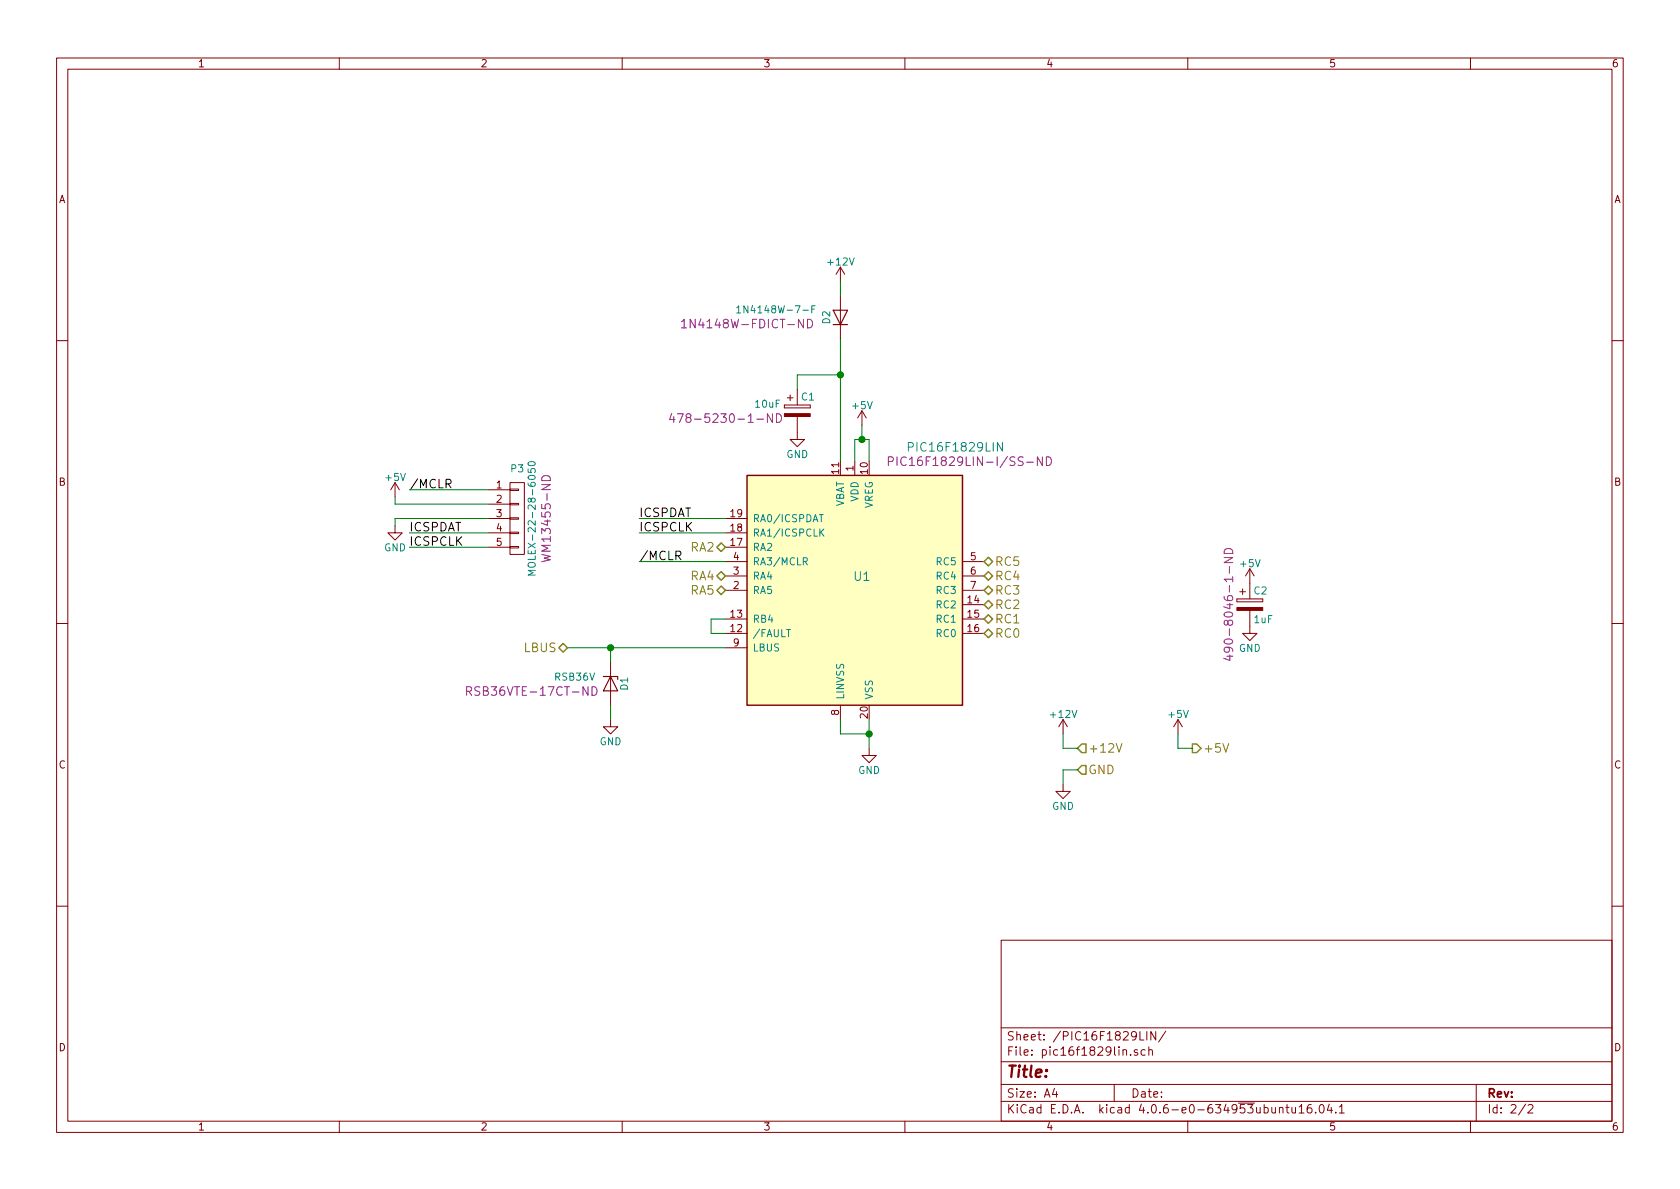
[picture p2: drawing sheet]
EESchema Schematic File Version 2
LIBS:power
LIBS:device
LIBS:transistors
LIBS:conn
LIBS:linear
LIBS:regul
LIBS:74xx
LIBS:cmos4000
LIBS:adc-dac
LIBS:memory
LIBS:xilinx
LIBS:microcontrollers
LIBS:dsp
LIBS:microchip
LIBS:analog_switches
LIBS:motorola
LIBS:texas
LIBS:intel
LIBS:audio
LIBS:interface
LIBS:digital-audio
LIBS:philips
LIBS:display
LIBS:cypress
LIBS:siliconi
LIBS:opto
LIBS:atmel
LIBS:contrib
LIBS:valves
LIBS:pic16f1829lin
LIBS:edge-connector-motherboard-cache
EELAYER 25 0
EELAYER END
$Descr A4 11693 8268
encoding utf-8
Sheet 2 2
Title ""
Date ""
Rev ""
Comp ""
Comment1 ""
Comment2 ""
Comment3 ""
Comment4 ""
$EndDescr
$Comp
L CP C2
U 1 1
P 8700 4200
F 0 "C2" H 8725 4300 50  0000 L CNN
F 1 "1uF" H 8725 4100 50  0000 L CNN
F 2 "Capacitors_SMD:C_0805_HandSoldering" H 8738 4050 50  0001 C CNN
F 3 "http://www.digikey.com/product-detail/en/murata-electronics-north-america/GCM21BL81C105KA58L/490-8046-1-ND/4380331" H 8700 4200 50  0001 C CNN
F 4 "490-8046-1-ND" V 8550 4200 60  0000 C CNN "DIGIKEY"
	1    8700 4200
	1    0    0    -1  
$EndComp
$Comp
L CP C1
U 1 1
P 5550 2850
F 0 "C1" H 5575 2950 50  0000 L CNN
F 1 "10uF" H 5250 2900 50  0000 L CNN
F 2 "Capacitors_SMD:C_1210_HandSoldering" H 5588 2700 50  0001 C CNN
F 3 "http://datasheets.avx.com/TPS.pdf" H 5550 2850 50  0001 C CNN
F 4 "478-5230-1-ND" H 5050 2800 60  0000 C CNN "DIGIKEY"
	1    5550 2850
	1    0    0    -1  
$EndComp
$Comp
L D_Zener D1
U 1 1
P 4250 4750
F 0 "D1" H 4250 4850 50  0000 C CNN
F 1 "RSB36V" V 4200 4500 50  0000 C CNN
F 2 "fluffy-potato:SOD-323_HandSoldering" H 4250 4750 50  0001 C CNN
F 3 "http://rohmfs.rohm.com/en/products/databook/datasheet/discrete/diode/zener/rsb36v.pdf" H 4250 4750 50  0001 C CNN
F 4 "RSB36VTE-17CT-ND" V 4300 4200 60  0000 C CNN "DIGIKEY"
	1    4250 4750
	0    1    1    0   
$EndComp
$Comp
L D D2
U 1 1
P 5850 2200
F 0 "D2" H 5850 2300 50  0000 C CNN
F 1 "1N4148W-7-F" V 5900 2650 50  0000 C CNN
F 2 "Diodes_SMD:D_SOD-123" H 5850 2200 50  0001 C CNN
F 3 "http://www.diodes.com/_files/datasheets/ds30086.pdf" H 5850 2200 50  0001 C CNN
F 4 "1N4148W-FDICT-ND" V 5800 2850 60  0000 C CNN "DIGIKEY"
	1    5850 2200
	0    -1   -1   0   
$EndComp
$Comp
L +12V #PWR012
U 1 1
P 5850 1950
F 0 "#PWR012" H 5850 1800 50  0001 C CNN
F 1 "+12V" H 5850 2090 50  0000 C CNN
F 2 "" H 5850 1950 50  0000 C CNN
F 3 "" H 5850 1950 50  0000 C CNN
	1    5850 1950
	1    0    0    -1  
$EndComp
Text Label 4450 3900 0    60   ~ 0
/MCLR
Text Label 4450 3600 0    60   ~ 0
ICSPDAT
Text Label 4450 3700 0    60   ~ 0
ICSPCLK
$Comp
L GND #PWR013
U 1 1
P 6050 5200
F 0 "#PWR013" H 6050 4950 50  0001 C CNN
F 1 "GND" H 6050 5050 50  0000 C CNN
F 2 "" H 6050 5200 50  0000 C CNN
F 3 "" H 6050 5200 50  0000 C CNN
	1    6050 5200
	1    0    0    -1  
$EndComp
$Comp
L +5V #PWR014
U 1 1
P 6000 2950
F 0 "#PWR014" H 6000 2800 50  0001 C CNN
F 1 "+5V" H 6000 3090 50  0000 C CNN
F 2 "" H 6000 2950 50  0000 C CNN
F 3 "" H 6000 2950 50  0000 C CNN
	1    6000 2950
	1    0    0    -1  
$EndComp
$Comp
L GND #PWR015
U 1 1
P 5550 3000
F 0 "#PWR015" H 5550 2750 50  0001 C CNN
F 1 "GND" H 5550 2850 50  0000 C CNN
F 2 "" H 5550 3000 50  0000 C CNN
F 3 "" H 5550 3000 50  0000 C CNN
	1    5550 3000
	1    0    0    -1  
$EndComp
$Comp
L +5V #PWR016
U 1 1
P 8700 4050
F 0 "#PWR016" H 8700 3900 50  0001 C CNN
F 1 "+5V" H 8700 4190 50  0000 C CNN
F 2 "" H 8700 4050 50  0000 C CNN
F 3 "" H 8700 4050 50  0000 C CNN
	1    8700 4050
	1    0    0    -1  
$EndComp
$Comp
L GND #PWR017
U 1 1
P 8700 4350
F 0 "#PWR017" H 8700 4100 50  0001 C CNN
F 1 "GND" H 8700 4200 50  0000 C CNN
F 2 "" H 8700 4350 50  0000 C CNN
F 3 "" H 8700 4350 50  0000 C CNN
	1    8700 4350
	1    0    0    -1  
$EndComp
$Comp
L CONN_01X05 P3
U 1 1
P 3600 3600
F 0 "P3" H 3600 3950 50  0000 C CNN
F 1 "MOLEX-22-28-6050" V 3700 3600 50  0000 C CNN
F 2 "Pin_Headers:Pin_Header_Angled_1x05_Pitch2.54mm" H 3600 3600 50  0001 C CNN
F 3 "" H 3600 3600 50  0000 C CNN
F 4 "WM13455-ND" V 3800 3600 60  0000 C CNN "DIGIKEY"
	1    3600 3600
	1    0    0    -1  
$EndComp
Text Label 2850 3400 0    60   ~ 0
/MCLR
$Comp
L +5V #PWR018
U 1 1
P 2750 3450
F 0 "#PWR018" H 2750 3300 50  0001 C CNN
F 1 "+5V" H 2750 3590 50  0000 C CNN
F 2 "" H 2750 3450 50  0000 C CNN
F 3 "" H 2750 3450 50  0000 C CNN
	1    2750 3450
	1    0    0    -1  
$EndComp
$Comp
L GND #PWR019
U 1 1
P 2750 3650
F 0 "#PWR019" H 2750 3400 50  0001 C CNN
F 1 "GND" H 2750 3500 50  0000 C CNN
F 2 "" H 2750 3650 50  0000 C CNN
F 3 "" H 2750 3650 50  0000 C CNN
	1    2750 3650
	1    0    0    -1  
$EndComp
Text Label 2850 3700 0    60   ~ 0
ICSPDAT
Text Label 2850 3800 0    60   ~ 0
ICSPCLK
$Comp
L GND #PWR020
U 1 1
P 4250 5000
F 0 "#PWR020" H 4250 4750 50  0001 C CNN
F 1 "GND" H 4250 4850 50  0000 C CNN
F 2 "" H 4250 5000 50  0000 C CNN
F 3 "" H 4250 5000 50  0000 C CNN
	1    4250 5000
	1    0    0    -1  
$EndComp
$Comp
L PIC16F1829LIN U1
U 1 1
P 5950 4100
F 0 "U1" H 6000 4200 60  0000 C CNN
F 1 "PIC16F1829LIN" H 6650 5100 60  0000 C CNN
F 2 "Housings_SSOP:SSOP-20_5.3x7.2mm_Pitch0.65mm" H 5950 4100 60  0001 C CNN
F 3 "http://ww1.microchip.com/downloads/en/DeviceDoc/41673A.pdf" H 5950 4100 60  0001 C CNN
F 4 "PIC16F1829LIN-I/SS-ND" H 6750 5000 60  0000 C CNN "DIGIKEY"
	1    5950 4100
	1    0    0    -1  
$EndComp
Wire Wire Line
	4450 3900 5050 3900
Wire Wire Line
	4450 3600 5050 3600
Wire Wire Line
	4450 3700 5050 3700
Wire Wire Line
	5050 4300 4950 4300
Wire Wire Line
	4950 4300 4950 4400
Wire Wire Line
	4950 4400 5050 4400
Wire Wire Line
	5850 5000 5850 5100
Wire Wire Line
	6050 5000 6050 5200
Wire Wire Line
	5850 2350 5850 3200
Wire Wire Line
	3950 4500 5050 4500
Wire Wire Line
	5950 3200 5950 3050
Wire Wire Line
	5950 3050 6050 3050
Wire Wire Line
	6050 3050 6050 3200
Wire Wire Line
	6000 3050 6000 2950
Connection ~ 6000 3050
Wire Wire Line
	4250 4600 4250 4500
Wire Wire Line
	3400 3400 2850 3400
Wire Wire Line
	2750 3500 3400 3500
Wire Wire Line
	2750 3600 3400 3600
Wire Wire Line
	3400 3700 2850 3700
Wire Wire Line
	3400 3800 2850 3800
Wire Wire Line
	2750 3600 2750 3650
Wire Wire Line
	2750 3500 2750 3450
Wire Wire Line
	5850 5100 6050 5100
Connection ~ 6050 5100
Wire Wire Line
	4250 4900 4250 5000
Text HLabel 6850 3900 2    60   BiDi ~ 0
RC5
Text HLabel 6850 4000 2    60   BiDi ~ 0
RC4
Text HLabel 6850 4100 2    60   BiDi ~ 0
RC3
Text HLabel 6850 4200 2    60   BiDi ~ 0
RC2
Text HLabel 6850 4300 2    60   BiDi ~ 0
RC1
Text HLabel 6850 4400 2    60   BiDi ~ 0
RC0
Text HLabel 5050 4000 0    60   BiDi ~ 0
RA4
Text HLabel 5050 4100 0    60   BiDi ~ 0
RA5
Text HLabel 5050 3800 0    60   BiDi ~ 0
RA2
Text HLabel 3950 4500 0    60   BiDi ~ 0
LBUS
Connection ~ 4250 4500
Wire Wire Line
	5850 1950 5850 2050
$Comp
L GND #PWR021
U 1 1
P 7400 5450
F 0 "#PWR021" H 7400 5200 50  0001 C CNN
F 1 "GND" H 7400 5300 50  0000 C CNN
F 2 "" H 7400 5450 50  0000 C CNN
F 3 "" H 7400 5450 50  0000 C CNN
	1    7400 5450
	1    0    0    -1  
$EndComp
Text HLabel 7500 5350 2    60   Input ~ 0
GND
Wire Wire Line
	7400 5450 7400 5350
Wire Wire Line
	7400 5350 7500 5350
$Comp
L +12V #PWR022
U 1 1
P 7400 5100
F 0 "#PWR022" H 7400 4950 50  0001 C CNN
F 1 "+12V" H 7400 5240 50  0000 C CNN
F 2 "" H 7400 5100 50  0000 C CNN
F 3 "" H 7400 5100 50  0000 C CNN
	1    7400 5100
	1    0    0    -1  
$EndComp
Text HLabel 7500 5200 2    60   Input ~ 0
+12V
Wire Wire Line
	7400 5100 7400 5200
Wire Wire Line
	7400 5200 7500 5200
$Comp
L +5V #PWR023
U 1 1
P 8200 5100
F 0 "#PWR023" H 8200 4950 50  0001 C CNN
F 1 "+5V" H 8200 5240 50  0000 C CNN
F 2 "" H 8200 5100 50  0000 C CNN
F 3 "" H 8200 5100 50  0000 C CNN
	1    8200 5100
	1    0    0    -1  
$EndComp
Text HLabel 8300 5200 2    60   Output ~ 0
+5V
Wire Wire Line
	8200 5100 8200 5200
Wire Wire Line
	8200 5200 8300 5200
Wire Wire Line
	5550 2700 5550 2600
Wire Wire Line
	5550 2600 5850 2600
Connection ~ 5850 2600
$EndSCHEMATC
